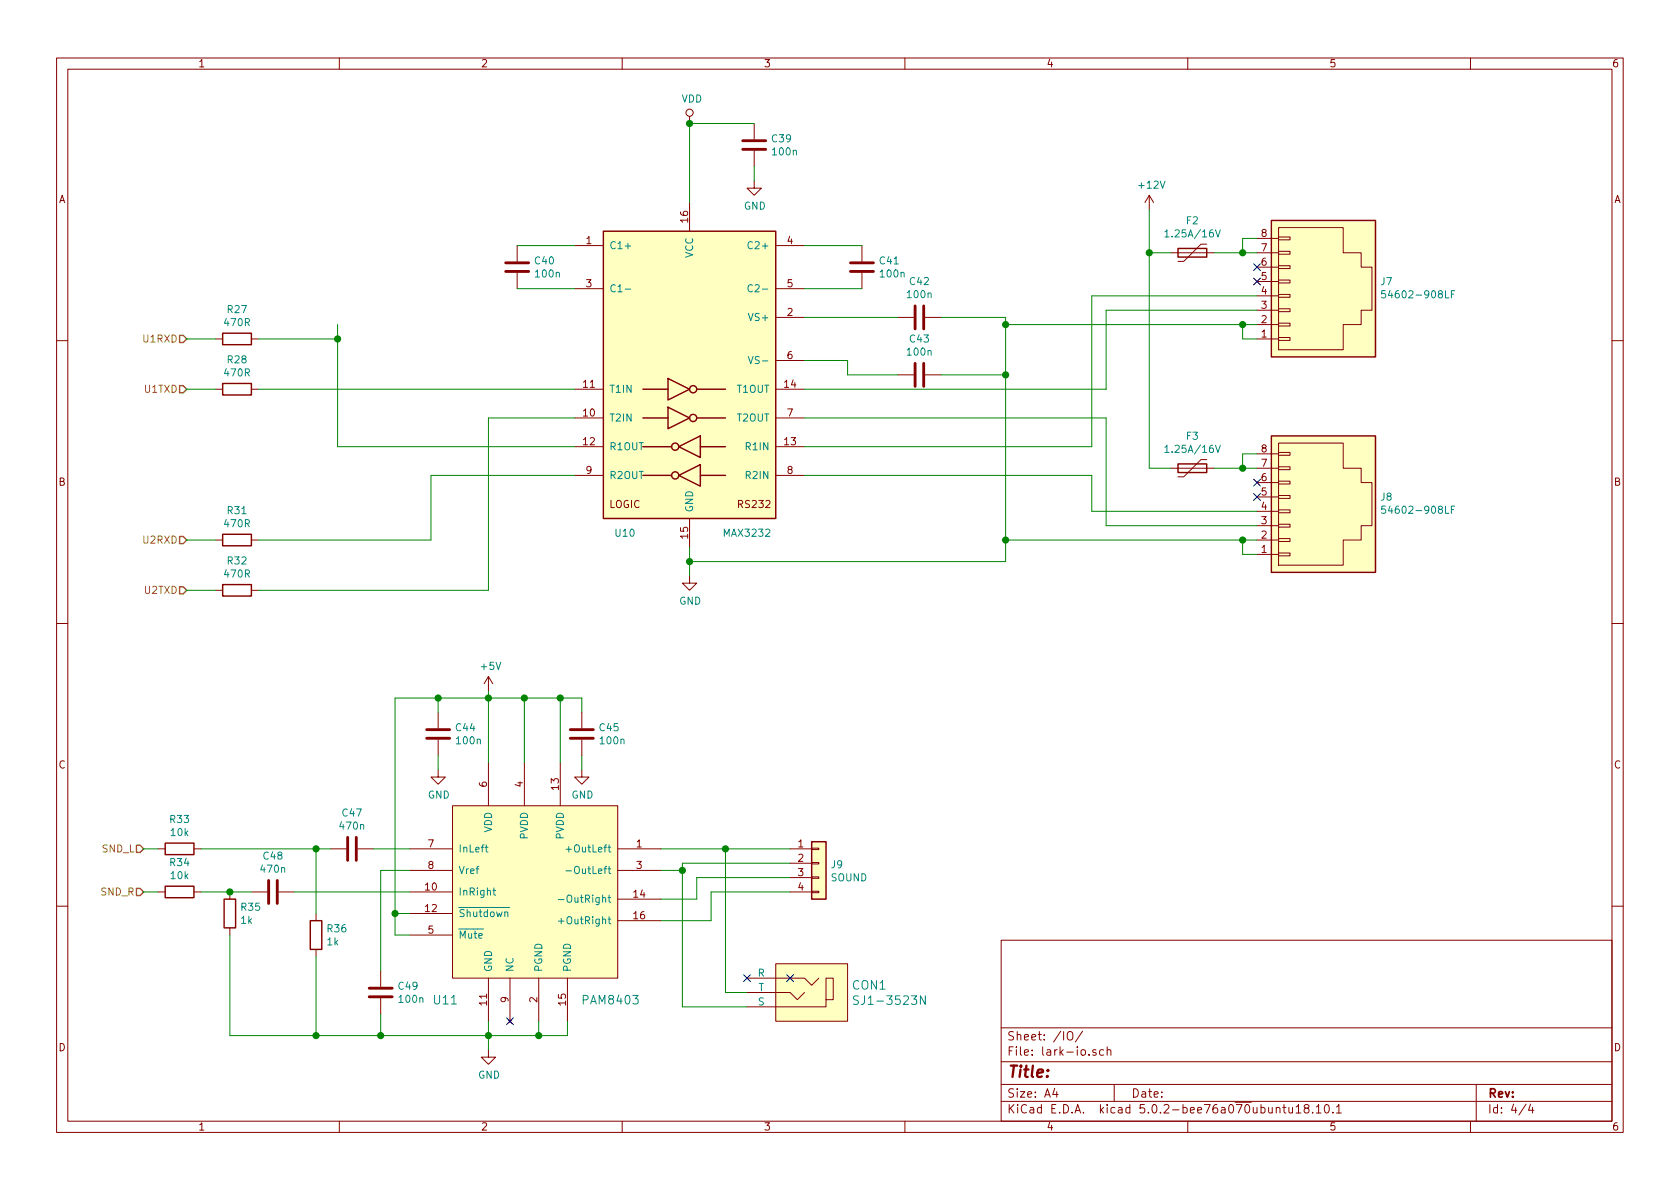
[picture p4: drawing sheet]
EESchema Schematic File Version 4
LIBS:lark-cache
EELAYER 26 0
EELAYER END
$Descr A4 11693 8268
encoding utf-8
Sheet 4 4
Title ""
Date ""
Rev ""
Comp ""
Comment1 ""
Comment2 ""
Comment3 ""
Comment4 ""
$EndDescr
Text HLabel 1000 5900 0    50   Input ~ 0
SND_L
Text HLabel 1000 6200 0    50   Input ~ 0
SND_R
Text HLabel 1300 2350 0    50   Input ~ 0
U1RXD
Text HLabel 1300 2700 0    50   Input ~ 0
U1TXD
Text HLabel 1300 3750 0    50   Input ~ 0
U2RXD
Text HLabel 1300 4100 0    50   Input ~ 0
U2TXD
$Comp
L pam8403:PAM8403 U11
U 1 1
P 3650 6150
F 0 "U11" H 3100 5350 60  0000 C CNN
F 1 "PAM8403" H 4250 5350 60  0000 C CNN
F 2 "Package_SO:SOIC-16_3.9x9.9mm_P1.27mm" H 3650 6150 60  0001 C CNN
F 3 "" H 3650 6150 60  0000 C CNN
F 4 "PAM8403DR" H 3650 6150 50  0001 C CNN "MPN"
	1    3650 6150
	1    0    0    -1  
$EndComp
$Comp
L lark-rescue:MAX3232-Interface_UART U10
U 1 1
P 4800 2600
F 0 "U10" H 4350 1500 50  0000 C CNN
F 1 "MAX3232" H 5200 1500 50  0000 C CNN
F 2 "Package_SO:SOIC-16_3.9x9.9mm_P1.27mm" H 4850 1550 50  0001 L CNN
F 3 "https://datasheets.maximintegrated.com/en/ds/MAX3222-MAX3241.pdf" H 4800 2700 50  0001 C CNN
F 4 "MAX3232ECDR" H 4800 2600 50  0001 C CNN "MPN"
	1    4800 2600
	1    0    0    -1  
$EndComp
$Comp
L lark-rescue:54602-908LF-dk_Modular-Connectors-Jacks J7
U 1 1
P 9150 2050
AR Path="/5C6D6815" Ref="J7"  Part="1" 
AR Path="/5C549AF9/5C6D6815" Ref="J7"  Part="1" 
F 0 "J7" V 9246 1595 50  0000 R CNN
F 1 "54602-908LF" V 9155 1595 50  0000 R CNN
F 2 "libs:634108185521" H 9350 2250 50  0001 L CNN
F 3 "" H 9350 2350 60  0001 L CNN
F 4 "609-1046-ND" H 9350 2450 60  0001 L CNN "Digi-Key_PN"
F 5 "54602-908LF" H 9350 2550 60  0001 L CNN "MPN"
F 6 "Connectors, Interconnects" H 9350 2650 60  0001 L CNN "Category"
F 7 "Modular Connectors - Jacks" H 9350 2750 60  0001 L CNN "Family"
F 8 "" H 9350 2850 60  0001 L CNN "DK_Datasheet_Link"
F 9 "/product-detail/en/amphenol-fci/54602-908LF/609-1046-ND/1001360" H 9350 2950 60  0001 L CNN "DK_Detail_Page"
F 10 "CONN MOD JACK 8P8C R/A UNSHLD" H 9350 3050 60  0001 L CNN "Description"
F 11 "Amphenol FCI" H 9350 3150 60  0001 L CNN "Manufacturer"
F 12 "Active" H 9350 3250 60  0001 L CNN "Status"
	1    9150 2050
	0    -1   -1   0   
$EndComp
$Comp
L lark-rescue:54602-908LF-dk_Modular-Connectors-Jacks J8
U 1 1
P 9150 3550
AR Path="/5C6D6947" Ref="J8"  Part="1" 
AR Path="/5C549AF9/5C6D6947" Ref="J8"  Part="1" 
F 0 "J8" V 9246 3095 50  0000 R CNN
F 1 "54602-908LF" V 9155 3095 50  0000 R CNN
F 2 "libs:634108185521" H 9350 3750 50  0001 L CNN
F 3 "" H 9350 3850 60  0001 L CNN
F 4 "609-1046-ND" H 9350 3950 60  0001 L CNN "Digi-Key_PN"
F 5 "54602-908LF" H 9350 4050 60  0001 L CNN "MPN"
F 6 "Connectors, Interconnects" H 9350 4150 60  0001 L CNN "Category"
F 7 "Modular Connectors - Jacks" H 9350 4250 60  0001 L CNN "Family"
F 8 "" H 9350 4350 60  0001 L CNN "DK_Datasheet_Link"
F 9 "/product-detail/en/amphenol-fci/54602-908LF/609-1046-ND/1001360" H 9350 4450 60  0001 L CNN "DK_Detail_Page"
F 10 "CONN MOD JACK 8P8C R/A UNSHLD" H 9350 4550 60  0001 L CNN "Description"
F 11 "Amphenol FCI" H 9350 4650 60  0001 L CNN "Manufacturer"
F 12 "Active" H 9350 4750 60  0001 L CNN "Status"
	1    9150 3550
	0    -1   -1   0   
$EndComp
$Comp
L lark-rescue:Polyfuse-Device F3
U 1 1
P 8300 3250
F 0 "F3" V 8075 3250 50  0000 C CNN
F 1 "1.25A/16V" V 8166 3250 50  0000 C CNN
F 2 "Fuse:Fuse_1812_4532Metric_Pad1.30x3.40mm_HandSolder" H 8350 3050 50  0001 L CNN
F 3 "~" H 8300 3250 50  0001 C CNN
F 4 "1812L125/16DR " V 8300 3250 50  0001 C CNN "MPN"
	1    8300 3250
	0    1    1    0   
$EndComp
$Comp
L lark-rescue:R-Device R27
U 1 1
P 1650 2350
F 0 "R27" V 1443 2350 50  0000 C CNN
F 1 "470R" V 1534 2350 50  0000 C CNN
F 2 "Resistor_SMD:R_0805_2012Metric_Pad1.15x1.40mm_HandSolder" V 1580 2350 50  0001 C CNN
F 3 "~" H 1650 2350 50  0001 C CNN
F 4 "RC0805FR-07470RL" V 1650 2350 50  0001 C CNN "MPN"
	1    1650 2350
	0    1    1    0   
$EndComp
$Comp
L lark-rescue:R-Device R28
U 1 1
P 1650 2700
F 0 "R28" V 1443 2700 50  0000 C CNN
F 1 "470R" V 1534 2700 50  0000 C CNN
F 2 "Resistor_SMD:R_0805_2012Metric_Pad1.15x1.40mm_HandSolder" V 1580 2700 50  0001 C CNN
F 3 "~" H 1650 2700 50  0001 C CNN
F 4 "RC0805FR-07470RL" V 1650 2700 50  0001 C CNN "MPN"
	1    1650 2700
	0    1    1    0   
$EndComp
$Comp
L lark-rescue:Conn_01x04-Connector_Generic J9
U 1 1
P 5700 6000
F 0 "J9" H 5780 5992 50  0000 L CNN
F 1 "SOUND" H 5780 5901 50  0000 L CNN
F 2 "Connector_PinHeader_2.54mm:PinHeader_1x04_P2.54mm_Vertical" H 5700 6000 50  0001 C CNN
F 3 "~" H 5700 6000 50  0001 C CNN
	1    5700 6000
	1    0    0    -1  
$EndComp
$Comp
L lark-rescue:SJ1-3523N-dk_Barrel-Audio-Connectors CON1
U 1 1
P 5600 6900
AR Path="/5C55B74E" Ref="CON1"  Part="1" 
AR Path="/5C549AF9/5C55B74E" Ref="CON1"  Part="1" 
F 0 "CON1" H 5273 6953 60  0000 R CNN
F 1 "SJ1-3523N" H 5273 6847 60  0000 R CNN
F 2 "digikey-footprints:Headphone_Jack_2.5mm_SJ1-3523N" H 5800 7100 60  0001 L CNN
F 3 "https://www.cui.com/product/resource/digikeypdf/sj1-352xn_series.pdf" H 5800 7200 60  0001 L CNN
F 4 "CP1-3523N-ND" H 5800 7300 60  0001 L CNN "Digi-Key_PN"
F 5 "SJ1-3523N" H 5800 7400 60  0001 L CNN "MPN"
F 6 "Connectors, Interconnects" H 5800 7500 60  0001 L CNN "Category"
F 7 "Barrel - Audio Connectors" H 5800 7600 60  0001 L CNN "Family"
F 8 "https://www.cui.com/product/resource/digikeypdf/sj1-352xn_series.pdf" H 5800 7700 60  0001 L CNN "DK_Datasheet_Link"
F 9 "/product-detail/en/cui-inc/SJ1-3523N/CP1-3523N-ND/738689" H 5800 7800 60  0001 L CNN "DK_Detail_Page"
F 10 "CONN JACK STEREO 3.5MM R/A" H 5800 7900 60  0001 L CNN "Description"
F 11 "CUI Inc." H 5800 8000 60  0001 L CNN "Manufacturer"
F 12 "Active" H 5800 8100 60  0001 L CNN "Status"
	1    5600 6900
	-1   0    0    -1  
$EndComp
Wire Wire Line
	4750 6000 5500 6000
Wire Wire Line
	4850 6250 4850 6100
Wire Wire Line
	4850 6100 5500 6100
Wire Wire Line
	4950 6400 4950 6200
Wire Wire Line
	4950 6200 5500 6200
Wire Wire Line
	5050 6900 5050 5900
Wire Wire Line
	5050 5900 5500 5900
NoConn ~ 5500 6800
$Comp
L lark-rescue:GND-power #PWR050
U 1 1
P 3400 7300
F 0 "#PWR050" H 3400 7050 50  0001 C CNN
F 1 "GND" H 3405 7127 50  0000 C CNN
F 2 "" H 3400 7300 50  0001 C CNN
F 3 "" H 3400 7300 50  0001 C CNN
	1    3400 7300
	1    0    0    -1  
$EndComp
Wire Wire Line
	3400 7100 3400 7200
Wire Wire Line
	3400 7200 3750 7200
Wire Wire Line
	3750 7200 3750 7100
Connection ~ 3400 7200
Wire Wire Line
	3400 7200 3400 7300
Wire Wire Line
	3750 7200 3950 7200
Wire Wire Line
	3950 7200 3950 7100
Connection ~ 3750 7200
$Comp
L lark-rescue:C-Device C41
U 1 1
P 6000 1850
F 0 "C41" H 6115 1896 50  0000 L CNN
F 1 "100n" H 6115 1805 50  0000 L CNN
F 2 "Capacitor_SMD:C_0805_2012Metric_Pad1.15x1.40mm_HandSolder" H 6038 1700 50  0001 C CNN
F 3 "~" H 6000 1850 50  0001 C CNN
F 4 "885012207128" H 6000 1850 50  0001 C CNN "MPN"
	1    6000 1850
	1    0    0    -1  
$EndComp
$Comp
L lark-rescue:C-Device C40
U 1 1
P 3600 1850
F 0 "C40" H 3715 1896 50  0000 L CNN
F 1 "100n" H 3715 1805 50  0000 L CNN
F 2 "Capacitor_SMD:C_0805_2012Metric_Pad1.15x1.40mm_HandSolder" H 3638 1700 50  0001 C CNN
F 3 "~" H 3600 1850 50  0001 C CNN
F 4 "885012207128" H 3600 1850 50  0001 C CNN "MPN"
	1    3600 1850
	1    0    0    -1  
$EndComp
$Comp
L lark-rescue:C-Device C39
U 1 1
P 5250 1000
F 0 "C39" H 5365 1046 50  0000 L CNN
F 1 "100n" H 5365 955 50  0000 L CNN
F 2 "Capacitor_SMD:C_0805_2012Metric_Pad1.15x1.40mm_HandSolder" H 5288 850 50  0001 C CNN
F 3 "~" H 5250 1000 50  0001 C CNN
F 4 "885012207128" H 5250 1000 50  0001 C CNN "MPN"
	1    5250 1000
	1    0    0    -1  
$EndComp
$Comp
L lark-rescue:GND-power #PWR043
U 1 1
P 5250 1250
F 0 "#PWR043" H 5250 1000 50  0001 C CNN
F 1 "GND" H 5255 1077 50  0000 C CNN
F 2 "" H 5250 1250 50  0001 C CNN
F 3 "" H 5250 1250 50  0001 C CNN
	1    5250 1250
	1    0    0    -1  
$EndComp
$Comp
L lark-rescue:C-Device C42
U 1 1
P 6400 2200
F 0 "C42" V 6148 2200 50  0000 C CNN
F 1 "100n" V 6239 2200 50  0000 C CNN
F 2 "Capacitor_SMD:C_0805_2012Metric_Pad1.15x1.40mm_HandSolder" H 6438 2050 50  0001 C CNN
F 3 "~" H 6400 2200 50  0001 C CNN
F 4 "885012207128" V 6400 2200 50  0001 C CNN "MPN"
	1    6400 2200
	0    1    1    0   
$EndComp
$Comp
L lark-rescue:C-Device C43
U 1 1
P 6400 2600
F 0 "C43" V 6148 2600 50  0000 C CNN
F 1 "100n" V 6239 2600 50  0000 C CNN
F 2 "Capacitor_SMD:C_0805_2012Metric_Pad1.15x1.40mm_HandSolder" H 6438 2450 50  0001 C CNN
F 3 "~" H 6400 2600 50  0001 C CNN
F 4 "885012207128" V 6400 2600 50  0001 C CNN "MPN"
	1    6400 2600
	0    1    1    0   
$EndComp
$Comp
L lark-rescue:Polyfuse-Device F2
U 1 1
P 8300 1750
F 0 "F2" V 8075 1750 50  0000 C CNN
F 1 "1.25A/16V" V 8166 1750 50  0000 C CNN
F 2 "Fuse:Fuse_1812_4532Metric_Pad1.30x3.40mm_HandSolder" H 8350 1550 50  0001 L CNN
F 3 "~" H 8300 1750 50  0001 C CNN
F 4 "1812L125/16DR " V 8300 1750 50  0001 C CNN "MPN"
	1    8300 1750
	0    1    1    0   
$EndComp
$Comp
L lark-rescue:+12V-power #PWR044
U 1 1
P 8000 1450
F 0 "#PWR044" H 8000 1300 50  0001 C CNN
F 1 "+12V" H 8015 1623 50  0000 C CNN
F 2 "" H 8000 1450 50  0001 C CNN
F 3 "" H 8000 1450 50  0001 C CNN
	1    8000 1450
	1    0    0    -1  
$EndComp
Wire Wire Line
	8000 1450 8000 1750
Wire Wire Line
	8000 1750 8150 1750
Wire Wire Line
	8150 3250 8000 3250
Wire Wire Line
	8000 3250 8000 1750
Connection ~ 8000 1750
Wire Wire Line
	8450 1750 8650 1750
Wire Wire Line
	8750 1650 8650 1650
Wire Wire Line
	8650 1650 8650 1750
Connection ~ 8650 1750
Wire Wire Line
	8650 1750 8750 1750
Wire Wire Line
	8450 3250 8650 3250
Wire Wire Line
	8750 3150 8650 3150
Wire Wire Line
	8650 3150 8650 3250
Connection ~ 8650 3250
Wire Wire Line
	8650 3250 8750 3250
Wire Wire Line
	1800 2350 2350 2350
Wire Wire Line
	2350 2350 2350 2250
Wire Wire Line
	4000 3100 2350 3100
Wire Wire Line
	2350 3100 2350 2350
Connection ~ 2350 2350
$Comp
L lark-rescue:R-Device R31
U 1 1
P 1650 3750
F 0 "R31" V 1443 3750 50  0000 C CNN
F 1 "470R" V 1534 3750 50  0000 C CNN
F 2 "Resistor_SMD:R_0805_2012Metric_Pad1.15x1.40mm_HandSolder" V 1580 3750 50  0001 C CNN
F 3 "~" H 1650 3750 50  0001 C CNN
F 4 "RC0805FR-07470RL" V 1650 3750 50  0001 C CNN "MPN"
	1    1650 3750
	0    1    1    0   
$EndComp
$Comp
L lark-rescue:R-Device R32
U 1 1
P 1650 4100
F 0 "R32" V 1443 4100 50  0000 C CNN
F 1 "470R" V 1534 4100 50  0000 C CNN
F 2 "Resistor_SMD:R_0805_2012Metric_Pad1.15x1.40mm_HandSolder" V 1580 4100 50  0001 C CNN
F 3 "~" H 1650 4100 50  0001 C CNN
F 4 "RC0805FR-07470RL" V 1650 4100 50  0001 C CNN "MPN"
	1    1650 4100
	0    1    1    0   
$EndComp
Wire Wire Line
	1800 3750 3000 3750
Wire Wire Line
	3000 3750 3000 3300
Wire Wire Line
	3000 3300 4000 3300
Wire Wire Line
	1800 4100 3400 4100
Wire Wire Line
	3400 4100 3400 2900
Wire Wire Line
	3400 2900 4000 2900
Wire Wire Line
	1300 3750 1500 3750
Wire Wire Line
	1500 4100 1300 4100
Wire Wire Line
	1300 2700 1500 2700
Wire Wire Line
	1500 2350 1300 2350
Wire Wire Line
	5250 1250 5250 1150
Wire Wire Line
	5250 850  4800 850 
Wire Wire Line
	4800 850  4800 1400
$Comp
L lark-rescue:VDD-power #PWR042
U 1 1
P 4800 850
F 0 "#PWR042" H 4800 700 50  0001 C CNN
F 1 "VDD" H 4817 1023 50  0000 C CNN
F 2 "" H 4800 850 50  0001 C CNN
F 3 "" H 4800 850 50  0001 C CNN
	1    4800 850 
	1    0    0    -1  
$EndComp
Connection ~ 4800 850 
$Comp
L lark-rescue:GND-power #PWR046
U 1 1
P 4800 4000
F 0 "#PWR046" H 4800 3750 50  0001 C CNN
F 1 "GND" H 4805 3827 50  0000 C CNN
F 2 "" H 4800 4000 50  0001 C CNN
F 3 "" H 4800 4000 50  0001 C CNN
	1    4800 4000
	1    0    0    -1  
$EndComp
Wire Wire Line
	5600 1700 6000 1700
Wire Wire Line
	6000 2000 5600 2000
Wire Wire Line
	4000 1700 3600 1700
Wire Wire Line
	3600 2000 4000 2000
Wire Wire Line
	5600 2200 6250 2200
Wire Wire Line
	5900 2600 5900 2500
Wire Wire Line
	5900 2500 5600 2500
Wire Wire Line
	5900 2600 6250 2600
Wire Wire Line
	4800 3800 4800 3900
Wire Wire Line
	4800 3900 7000 3900
Wire Wire Line
	7000 3900 7000 3750
Wire Wire Line
	7000 2250 8650 2250
Connection ~ 4800 3900
Wire Wire Line
	4800 3900 4800 4000
Wire Wire Line
	8750 2350 8650 2350
Wire Wire Line
	8650 2350 8650 2250
Connection ~ 8650 2250
Wire Wire Line
	8650 2250 8750 2250
Wire Wire Line
	8750 3750 8650 3750
Connection ~ 7000 3750
Wire Wire Line
	7000 3750 7000 2600
Wire Wire Line
	8650 3750 8650 3850
Wire Wire Line
	8650 3850 8750 3850
Connection ~ 8650 3750
Wire Wire Line
	8650 3750 7000 3750
Wire Wire Line
	6550 2200 7000 2200
Wire Wire Line
	7000 2200 7000 2250
Connection ~ 7000 2250
Wire Wire Line
	6550 2600 7000 2600
Connection ~ 7000 2600
Wire Wire Line
	7000 2600 7000 2250
Wire Wire Line
	7700 2700 7700 2150
Wire Wire Line
	7700 2150 8750 2150
Wire Wire Line
	5600 2700 7700 2700
Wire Wire Line
	8750 2050 7600 2050
Wire Wire Line
	7600 2050 7600 3100
Wire Wire Line
	7600 3100 5600 3100
Wire Wire Line
	5600 3300 7600 3300
Wire Wire Line
	7600 3300 7600 3550
Wire Wire Line
	7600 3550 8750 3550
Wire Wire Line
	8750 3650 7700 3650
Wire Wire Line
	7700 3650 7700 2900
Wire Wire Line
	7700 2900 5600 2900
NoConn ~ 8750 1850
NoConn ~ 8750 1950
NoConn ~ 8750 3350
NoConn ~ 8750 3450
Wire Wire Line
	4750 6000 4750 6050
Wire Wire Line
	5050 5900 4600 5900
Connection ~ 5050 5900
Wire Wire Line
	4600 6050 4750 6050
Connection ~ 4750 6050
Wire Wire Line
	4750 6050 4750 7000
Wire Wire Line
	4850 6250 4600 6250
Wire Wire Line
	4600 6400 4950 6400
NoConn ~ 3550 7100
$Comp
L lark-rescue:+5V-power #PWR047
U 1 1
P 3400 4800
F 0 "#PWR047" H 3400 4650 50  0001 C CNN
F 1 "+5V" H 3415 4973 50  0000 C CNN
F 2 "" H 3400 4800 50  0001 C CNN
F 3 "" H 3400 4800 50  0001 C CNN
	1    3400 4800
	1    0    0    -1  
$EndComp
Wire Wire Line
	3400 4800 3400 4850
Connection ~ 3400 4850
Wire Wire Line
	3400 4850 3400 5300
$Comp
L lark-rescue:C-Device C44
U 1 1
P 3050 5100
F 0 "C44" H 3165 5146 50  0000 L CNN
F 1 "100n" H 3165 5055 50  0000 L CNN
F 2 "Capacitor_SMD:C_0805_2012Metric_Pad1.15x1.40mm_HandSolder" H 3088 4950 50  0001 C CNN
F 3 "~" H 3050 5100 50  0001 C CNN
F 4 "885012207128" H 3050 5100 50  0001 C CNN "MPN"
	1    3050 5100
	1    0    0    -1  
$EndComp
Wire Wire Line
	3400 4850 3650 4850
Wire Wire Line
	3050 4850 3050 4950
Wire Wire Line
	3050 4850 3400 4850
Wire Wire Line
	3650 5300 3650 4850
Connection ~ 3650 4850
Wire Wire Line
	3650 4850 3900 4850
Wire Wire Line
	3900 5300 3900 4850
Connection ~ 3900 4850
Wire Wire Line
	3900 4850 4050 4850
Wire Wire Line
	4050 4950 4050 4850
$Comp
L lark-rescue:GND-power #PWR049
U 1 1
P 4050 5350
F 0 "#PWR049" H 4050 5100 50  0001 C CNN
F 1 "GND" H 4055 5177 50  0000 C CNN
F 2 "" H 4050 5350 50  0001 C CNN
F 3 "" H 4050 5350 50  0001 C CNN
	1    4050 5350
	1    0    0    -1  
$EndComp
$Comp
L lark-rescue:GND-power #PWR048
U 1 1
P 3050 5350
F 0 "#PWR048" H 3050 5100 50  0001 C CNN
F 1 "GND" H 3055 5177 50  0000 C CNN
F 2 "" H 3050 5350 50  0001 C CNN
F 3 "" H 3050 5350 50  0001 C CNN
	1    3050 5350
	1    0    0    -1  
$EndComp
Wire Wire Line
	4050 5250 4050 5350
Wire Wire Line
	3050 5250 3050 5350
$Comp
L lark-rescue:C-Device C47
U 1 1
P 2450 5900
F 0 "C47" V 2198 5900 50  0000 C CNN
F 1 "470n" V 2289 5900 50  0000 C CNN
F 2 "Capacitor_SMD:C_0805_2012Metric_Pad1.15x1.40mm_HandSolder" H 2488 5750 50  0001 C CNN
F 3 "~" H 2450 5900 50  0001 C CNN
F 4 "885012207102" V 2450 5900 50  0001 C CNN "MPN"
	1    2450 5900
	0    1    1    0   
$EndComp
$Comp
L lark-rescue:C-Device C48
U 1 1
P 1900 6200
F 0 "C48" V 1648 6200 50  0000 C CNN
F 1 "470n" V 1739 6200 50  0000 C CNN
F 2 "Capacitor_SMD:C_0805_2012Metric_Pad1.15x1.40mm_HandSolder" H 1938 6050 50  0001 C CNN
F 3 "~" H 1900 6200 50  0001 C CNN
F 4 "885012207102" V 1900 6200 50  0001 C CNN "MPN"
	1    1900 6200
	0    1    1    0   
$EndComp
Wire Wire Line
	2850 6350 2750 6350
Wire Wire Line
	2750 6350 2750 4850
Wire Wire Line
	2750 4850 3050 4850
Connection ~ 3050 4850
Wire Wire Line
	2850 6500 2750 6500
Wire Wire Line
	2750 6500 2750 6350
Connection ~ 2750 6350
$Comp
L lark-rescue:C-Device C49
U 1 1
P 2650 6900
F 0 "C49" H 2765 6946 50  0000 L CNN
F 1 "100n" H 2765 6855 50  0000 L CNN
F 2 "Capacitor_SMD:C_0805_2012Metric_Pad1.15x1.40mm_HandSolder" H 2688 6750 50  0001 C CNN
F 3 "~" H 2650 6900 50  0001 C CNN
F 4 "885012207128" H 2650 6900 50  0001 C CNN "MPN"
	1    2650 6900
	1    0    0    -1  
$EndComp
Wire Wire Line
	2850 6050 2650 6050
Wire Wire Line
	2650 6050 2650 6750
Wire Wire Line
	2650 7050 2650 7200
Wire Wire Line
	2650 7200 3400 7200
$Comp
L lark-rescue:R-Device R33
U 1 1
P 1250 5900
F 0 "R33" V 1043 5900 50  0000 C CNN
F 1 "10k" V 1134 5900 50  0000 C CNN
F 2 "Resistor_SMD:R_0805_2012Metric_Pad1.15x1.40mm_HandSolder" V 1180 5900 50  0001 C CNN
F 3 "~" H 1250 5900 50  0001 C CNN
F 4 "RC0805FR-0710KL" V 1250 5900 50  0001 C CNN "MPN"
	1    1250 5900
	0    1    1    0   
$EndComp
$Comp
L lark-rescue:R-Device R34
U 1 1
P 1250 6200
F 0 "R34" V 1043 6200 50  0000 C CNN
F 1 "10k" V 1134 6200 50  0000 C CNN
F 2 "Resistor_SMD:R_0805_2012Metric_Pad1.15x1.40mm_HandSolder" V 1180 6200 50  0001 C CNN
F 3 "~" H 1250 6200 50  0001 C CNN
F 4 "RC0805FR-0710KL" V 1250 6200 50  0001 C CNN "MPN"
	1    1250 6200
	0    1    1    0   
$EndComp
$Comp
L lark-rescue:R-Device R35
U 1 1
P 1600 6350
F 0 "R35" H 1670 6396 50  0000 L CNN
F 1 "1k" H 1670 6305 50  0000 L CNN
F 2 "Resistor_SMD:R_0805_2012Metric_Pad1.15x1.40mm_HandSolder" V 1530 6350 50  0001 C CNN
F 3 "~" H 1600 6350 50  0001 C CNN
F 4 "RC0805FR-071KL" H 1600 6350 50  0001 C CNN "MPN"
	1    1600 6350
	1    0    0    -1  
$EndComp
$Comp
L lark-rescue:R-Device R36
U 1 1
P 2200 6500
F 0 "R36" H 2270 6546 50  0000 L CNN
F 1 "1k" H 2270 6455 50  0000 L CNN
F 2 "Resistor_SMD:R_0805_2012Metric_Pad1.15x1.40mm_HandSolder" V 2130 6500 50  0001 C CNN
F 3 "~" H 2200 6500 50  0001 C CNN
F 4 "RC0805FR-071KL" H 2200 6500 50  0001 C CNN "MPN"
	1    2200 6500
	1    0    0    -1  
$EndComp
Wire Wire Line
	1400 5900 2200 5900
Wire Wire Line
	2600 5900 2850 5900
Wire Wire Line
	2200 6350 2200 5900
Connection ~ 2200 5900
Wire Wire Line
	2200 5900 2300 5900
Wire Wire Line
	2050 6200 2850 6200
Wire Wire Line
	1400 6200 1600 6200
Wire Wire Line
	1600 6200 1750 6200
Connection ~ 1600 6200
Wire Wire Line
	1600 6500 1600 7200
Wire Wire Line
	1600 7200 2200 7200
Connection ~ 2650 7200
Wire Wire Line
	2200 6650 2200 7200
Connection ~ 2200 7200
Wire Wire Line
	2200 7200 2650 7200
Wire Wire Line
	1100 5900 1000 5900
Wire Wire Line
	1000 6200 1100 6200
Wire Wire Line
	5050 6900 5200 6900
Wire Wire Line
	5200 7000 4750 7000
NoConn ~ 5200 6800
$Comp
L lark-rescue:C-Device C45
U 1 1
P 4050 5100
F 0 "C45" H 4165 5146 50  0000 L CNN
F 1 "100n" H 4165 5055 50  0000 L CNN
F 2 "Capacitor_SMD:C_0805_2012Metric_Pad1.15x1.40mm_HandSolder" H 4088 4950 50  0001 C CNN
F 3 "~" H 4050 5100 50  0001 C CNN
F 4 "885012207128" H 4050 5100 50  0001 C CNN "MPN"
	1    4050 5100
	1    0    0    -1  
$EndComp
Wire Wire Line
	1800 2700 4000 2700
$EndSCHEMATC
